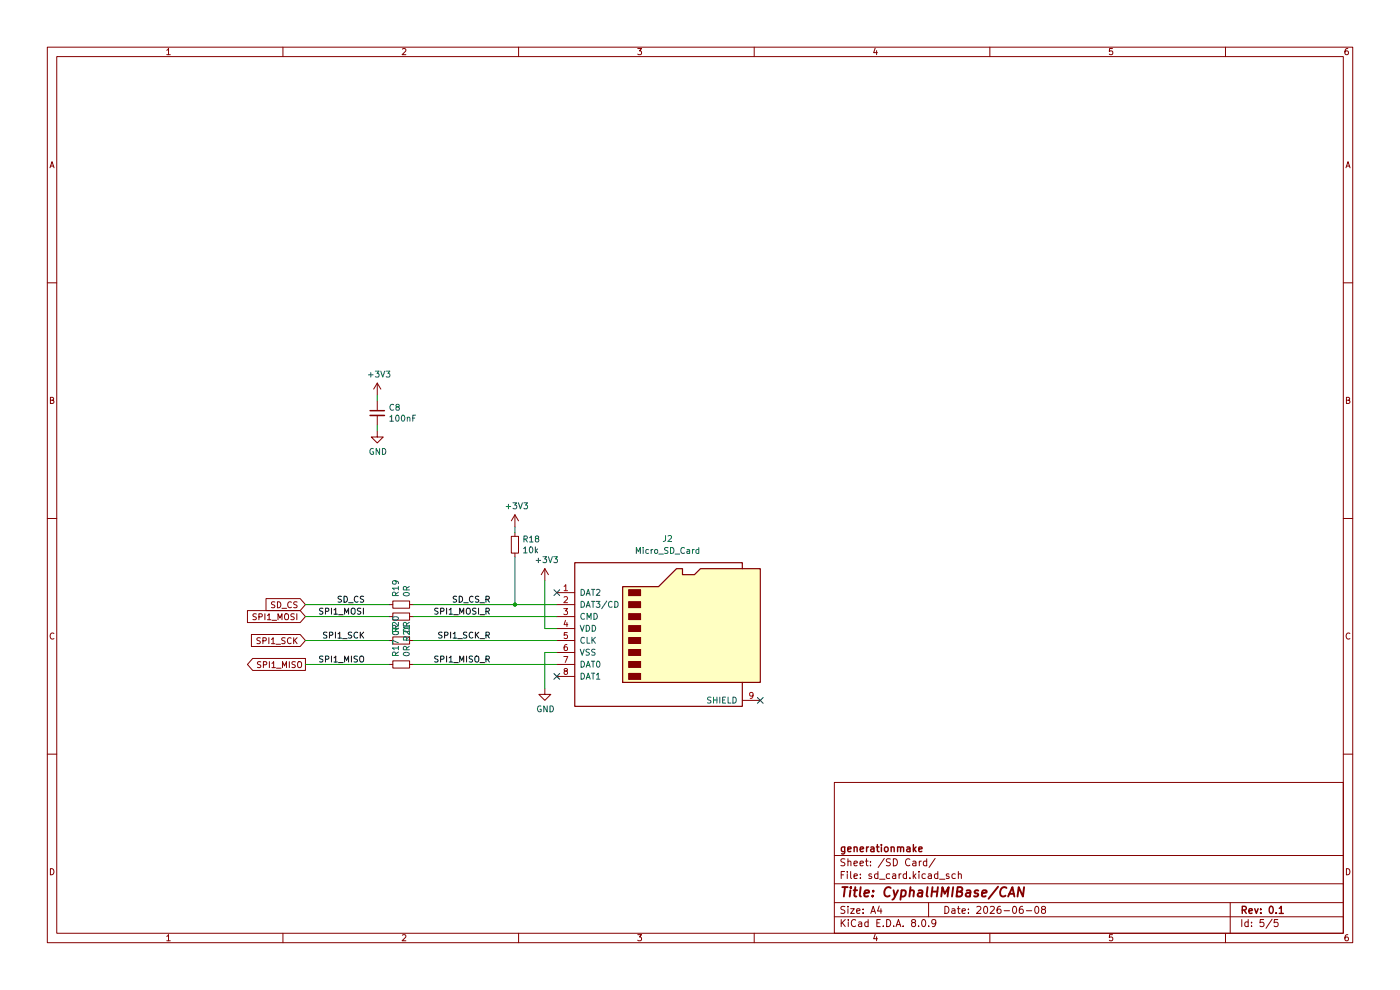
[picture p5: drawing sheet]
(kicad_sch
 (version 20231120)
 (generator "eeschema")
 (generator_version "8.0")
 (paper "A4")
 (title_block
  (title "CyphalHMIBase/CAN")
  (date "2026-06-08")
  (rev "0.1")
  (company "generationmake"))
 (lib_symbols
  (symbol "Connector:Micro_SD_Card"
   (pin_names
    (offset 1.016)) (exclude_from_sim no) (in_bom yes) (on_board yes)
   (property "Reference" "J" (at -16.51 15.24 0) (effects (font (size 1.27 1.27))))
   (property "Value" "Micro_SD_Card" (at 16.51 15.24 0) (effects (font (size 1.27 1.27)) (justify right)))
   (property "Footprint" "" (at 29.21 7.62 0) (effects (font (size 1.27 1.27)) (hide yes)))
   (property "Datasheet" "https://www.we-online.com/components/products/datasheet/693072010801.pdf" (at 0 0 0) (effects (font (size 1.27 1.27)) (hide yes)))
   (property "Description" "Micro SD Card Socket" (at 0 0 0) (effects (font (size 1.27 1.27)) (hide yes)))
   (symbol "Micro_SD_Card_0_1"
    (rectangle (start -7.62 -9.525) (end -5.08 -10.795) (stroke (width 0) (type default)) (fill (type outline)))
    (rectangle (start -7.62 -6.985) (end -5.08 -8.255) (stroke (width 0) (type default)) (fill (type outline)))
    (rectangle (start -7.62 -4.445) (end -5.08 -5.715) (stroke (width 0) (type default)) (fill (type outline)))
    (rectangle (start -7.62 -1.905) (end -5.08 -3.175) (stroke (width 0) (type default)) (fill (type outline)))
    (rectangle (start -7.62 0.635) (end -5.08 -0.635) (stroke (width 0) (type default)) (fill (type outline)))
    (rectangle (start -7.62 3.175) (end -5.08 1.905) (stroke (width 0) (type default)) (fill (type outline)))
    (rectangle (start -7.62 5.715) (end -5.08 4.445) (stroke (width 0) (type default)) (fill (type outline)))
    (rectangle (start -7.62 8.255) (end -5.08 6.985) (stroke (width 0) (type default)) (fill (type outline)))
    (polyline (pts (xy 16.51 12.7) (xy 16.51 13.97) (xy -19.05 13.97) (xy -19.05 -16.51) (xy 16.51 -16.51) (xy 16.51 -11.43)) (stroke (width 0.254) (type default)) (fill (type none)))
    (polyline (pts (xy -8.89 -11.43) (xy -8.89 8.89) (xy -1.27 8.89) (xy 2.54 12.7) (xy 3.81 12.7) (xy 3.81 11.43) (xy 6.35 11.43) (xy 7.62 12.7) (xy 20.32 12.7) (xy 20.32 -11.43) (xy -8.89 -11.43)) (stroke (width 0.254) (type default)) (fill (type background))))
   (symbol "Micro_SD_Card_1_1"
    (pin bidirectional line (at -22.86 7.62 0) (length 3.81) (name "DAT2" (effects (font (size 1.27 1.27)))) (number "1" (effects (font (size 1.27 1.27)))))
    (pin bidirectional line (at -22.86 5.08 0) (length 3.81) (name "DAT3/CD" (effects (font (size 1.27 1.27)))) (number "2" (effects (font (size 1.27 1.27)))))
    (pin input line (at -22.86 2.54 0) (length 3.81) (name "CMD" (effects (font (size 1.27 1.27)))) (number "3" (effects (font (size 1.27 1.27)))))
    (pin power_in line (at -22.86 0 0) (length 3.81) (name "VDD" (effects (font (size 1.27 1.27)))) (number "4" (effects (font (size 1.27 1.27)))))
    (pin input line (at -22.86 -2.54 0) (length 3.81) (name "CLK" (effects (font (size 1.27 1.27)))) (number "5" (effects (font (size 1.27 1.27)))))
    (pin power_in line (at -22.86 -5.08 0) (length 3.81) (name "VSS" (effects (font (size 1.27 1.27)))) (number "6" (effects (font (size 1.27 1.27)))))
    (pin bidirectional line (at -22.86 -7.62 0) (length 3.81) (name "DAT0" (effects (font (size 1.27 1.27)))) (number "7" (effects (font (size 1.27 1.27)))))
    (pin bidirectional line (at -22.86 -10.16 0) (length 3.81) (name "DAT1" (effects (font (size 1.27 1.27)))) (number "8" (effects (font (size 1.27 1.27)))))
    (pin passive line (at 20.32 -15.24 180) (length 3.81) (name "SHIELD" (effects (font (size 1.27 1.27)))) (number "9" (effects (font (size 1.27 1.27)))))))
  (symbol "Device:C_Small"
   (pin_numbers hide)
   (pin_names
    (offset 0.254) hide) (exclude_from_sim no) (in_bom yes) (on_board yes)
   (property "Reference" "C" (at 0.254 1.778 0) (effects (font (size 1.27 1.27)) (justify left)))
   (property "Value" "C_Small" (at 0.254 -2.032 0) (effects (font (size 1.27 1.27)) (justify left)))
   (property "Footprint" "" (at 0 0 0) (effects (font (size 1.27 1.27)) (hide yes)))
   (property "Datasheet" "~" (at 0 0 0) (effects (font (size 1.27 1.27)) (hide yes)))
   (property "Description" "Unpolarized capacitor, small symbol" (at 0 0 0) (effects (font (size 1.27 1.27)) (hide yes)))
   (symbol "C_Small_0_1"
    (polyline (pts (xy -1.524 -0.508) (xy 1.524 -0.508)) (stroke (width 0.3302) (type default)) (fill (type none)))
    (polyline (pts (xy -1.524 0.508) (xy 1.524 0.508)) (stroke (width 0.3048) (type default)) (fill (type none))))
   (symbol "C_Small_1_1"
    (pin passive line (at 0 2.54 270) (length 2.032) (name "~" (effects (font (size 1.27 1.27)))) (number "1" (effects (font (size 1.27 1.27)))))
    (pin passive line (at 0 -2.54 90) (length 2.032) (name "~" (effects (font (size 1.27 1.27)))) (number "2" (effects (font (size 1.27 1.27)))))))
  (symbol "Device:R_Small"
   (pin_numbers hide)
   (pin_names
    (offset 0.254) hide) (exclude_from_sim no) (in_bom yes) (on_board yes)
   (property "Reference" "R" (at 0.762 0.508 0) (effects (font (size 1.27 1.27)) (justify left)))
   (property "Value" "R_Small" (at 0.762 -1.016 0) (effects (font (size 1.27 1.27)) (justify left)))
   (property "Footprint" "" (at 0 0 0) (effects (font (size 1.27 1.27)) (hide yes)))
   (property "Datasheet" "~" (at 0 0 0) (effects (font (size 1.27 1.27)) (hide yes)))
   (property "Description" "Resistor, small symbol" (at 0 0 0) (effects (font (size 1.27 1.27)) (hide yes)))
   (symbol "R_Small_0_1"
    (rectangle (start -0.762 1.778) (end 0.762 -1.778) (stroke (width 0.2032) (type default)) (fill (type none))))
   (symbol "R_Small_1_1"
    (pin passive line (at 0 2.54 270) (length 0.762) (name "~" (effects (font (size 1.27 1.27)))) (number "1" (effects (font (size 1.27 1.27)))))
    (pin passive line (at 0 -2.54 90) (length 0.762) (name "~" (effects (font (size 1.27 1.27)))) (number "2" (effects (font (size 1.27 1.27)))))))
  (symbol "OpenCyphalPicoBase-rescue:+3.3V-power-supply"
   (power)
   (pin_names
    (offset 0)) (exclude_from_sim no) (in_bom yes) (on_board yes)
   (property "Reference" "#PWR" (at 0 -3.81 0) (effects (font (size 1.27 1.27)) (hide yes)))
   (property "Value" "+3.3V-power-supply" (at 0 3.556 0) (effects (font (size 1.27 1.27))))
   (property "Footprint" "" (at 0 0 0) (effects (font (size 1.27 1.27))))
   (property "Datasheet" "" (at 0 0 0) (effects (font (size 1.27 1.27))))
   (property "Description" "" (at 0 0 0) (effects (font (size 1.27 1.27)) (hide yes)))
   (symbol "+3.3V-power-supply_0_1"
    (polyline (pts (xy -0.762 1.27) (xy 0 2.54)) (stroke (width 0) (type default)) (fill (type none)))
    (polyline (pts (xy 0 0) (xy 0 2.54)) (stroke (width 0) (type default)) (fill (type none)))
    (polyline (pts (xy 0 2.54) (xy 0.762 1.27)) (stroke (width 0) (type default)) (fill (type none))))
   (symbol "+3.3V-power-supply_1_1"
    (pin power_in line (at 0 0 90) (length 0) hide (name "+3V3" (effects (font (size 1.27 1.27)))) (number "1" (effects (font (size 1.27 1.27)))))))
  (symbol "OpenCyphalPicoBase-rescue:GND-power-supply"
   (power)
   (pin_names
    (offset 0)) (exclude_from_sim no) (in_bom yes) (on_board yes)
   (property "Reference" "#PWR" (at 0 -6.35 0) (effects (font (size 1.27 1.27)) (hide yes)))
   (property "Value" "GND-power-supply" (at 0 -3.81 0) (effects (font (size 1.27 1.27))))
   (property "Footprint" "" (at 0 0 0) (effects (font (size 1.27 1.27))))
   (property "Datasheet" "" (at 0 0 0) (effects (font (size 1.27 1.27))))
   (property "Description" "" (at 0 0 0) (effects (font (size 1.27 1.27)) (hide yes)))
   (symbol "GND-power-supply_0_1"
    (polyline (pts (xy 0 0) (xy 0 -1.27) (xy 1.27 -1.27) (xy 0 -2.54) (xy -1.27 -1.27) (xy 0 -1.27)) (stroke (width 0) (type default)) (fill (type none))))
   (symbol "GND-power-supply_1_1"
    (pin power_in line (at 0 0 270) (length 0) hide (name "GND" (effects (font (size 1.27 1.27)))) (number "1" (effects (font (size 1.27 1.27))))))))
 (junction
  (at 109.22 128.27)
  (diameter 0)
  (color 0 0 0 0))
 (no_connect
  (at 118.11 143.51))
 (no_connect
  (at 118.11 125.73))
 (no_connect
  (at 161.29 148.59))
 (wire
  (pts (xy 80.01 83.82) (xy 80.01 85.09))
  (stroke (width 0) (type default)))
 (wire
  (pts (xy 64.77 128.27) (xy 82.55 128.27))
  (stroke (width 0) (type default)))
 (wire
  (pts (xy 64.77 130.81) (xy 82.55 130.81))
  (stroke (width 0) (type default)))
 (wire
  (pts (xy 64.77 135.89) (xy 82.55 135.89))
  (stroke (width 0) (type default)))
 (wire
  (pts (xy 115.57 123.19) (xy 115.57 133.35))
  (stroke (width 0) (type default)))
 (wire
  (pts (xy 87.63 140.97) (xy 118.11 140.97))
  (stroke (width 0) (type default)))
 (wire
  (pts (xy 87.63 135.89) (xy 118.11 135.89))
  (stroke (width 0) (type default)))
 (wire
  (pts (xy 109.22 118.11) (xy 109.22 128.27))
  (stroke (width 0) (type default)))
 (wire
  (pts (xy 118.11 138.43) (xy 115.57 138.43))
  (stroke (width 0) (type default)))
 (wire
  (pts (xy 109.22 128.27) (xy 118.11 128.27))
  (stroke (width 0) (type default)))
 (wire
  (pts (xy 115.57 138.43) (xy 115.57 146.05))
  (stroke (width 0) (type default)))
 (wire
  (pts (xy 87.63 130.81) (xy 118.11 130.81))
  (stroke (width 0) (type default)))
 (wire
  (pts (xy 80.01 90.17) (xy 80.01 91.44))
  (stroke (width 0) (type default)))
 (wire
  (pts (xy 109.22 111.76) (xy 109.22 113.03))
  (stroke (width 0) (type default)))
 (wire
  (pts (xy 87.63 128.27) (xy 109.22 128.27))
  (stroke (width 0) (type default)))
 (wire
  (pts (xy 118.11 133.35) (xy 115.57 133.35))
  (stroke (width 0) (type default)))
 (wire
  (pts (xy 64.77 140.97) (xy 82.55 140.97))
  (stroke (width 0) (type default)))
 (label "SPI1_SCK_R"
  (at 104.14 135.89 180)
  (effects (font (size 1.27 1.27)) (justify right bottom)))
 (label "SPI1_MISO"
  (at 77.47 140.97 180)
  (effects (font (size 1.27 1.27)) (justify right bottom)))
 (label "SPI1_MISO_R"
  (at 104.14 140.97 180)
  (effects (font (size 1.27 1.27)) (justify right bottom)))
 (label "SPI1_MOSI_R"
  (at 104.14 130.81 180)
  (effects (font (size 1.27 1.27)) (justify right bottom)))
 (label "SD_CS"
  (at 77.47 128.27 180)
  (effects (font (size 1.27 1.27)) (justify right bottom)))
 (label "SPI1_MOSI"
  (at 77.47 130.81 180)
  (effects (font (size 1.27 1.27)) (justify right bottom)))
 (label "SPI1_SCK"
  (at 77.47 135.89 180)
  (effects (font (size 1.27 1.27)) (justify right bottom)))
 (label "SD_CS_R"
  (at 104.14 128.27 180)
  (effects (font (size 1.27 1.27)) (justify right bottom)))
 (global_label "SD_CS"
  (shape input)
  (at 64.77 128.27 180)
  (fields_autoplaced yes)
  (effects (font (size 1.27 1.27)) (justify right))
  (property "Intersheetrefs" "${INTERSHEET_REFS}" (at 56.5124 128.27 0) (effects (font (size 1.27 1.27)) (justify right) (hide yes)))
  (property "Referenzen zwischen Schaltplänen" "${INTERSHEET_REFS}" (at 64.77 130.1052 0) (effects (font (size 1.27 1.27)) (justify right) (hide yes))))
 (global_label "SPI1_MOSI"
  (shape input)
  (at 64.77 130.81 180)
  (fields_autoplaced yes)
  (effects (font (size 1.27 1.27)) (justify right))
  (property "Intersheetrefs" "${INTERSHEET_REFS}" (at 52.5814 130.81 0) (effects (font (size 1.27 1.27)) (justify right) (hide yes)))
  (property "Referenzen zwischen Schaltplänen" "${INTERSHEET_REFS}" (at 64.77 132.6452 0) (effects (font (size 1.27 1.27)) (justify right) (hide yes))))
 (global_label "SPI1_SCK"
  (shape input)
  (at 64.77 135.89 180)
  (fields_autoplaced yes)
  (effects (font (size 1.27 1.27)) (justify right))
  (property "Intersheetrefs" "${INTERSHEET_REFS}" (at 53.4281 135.89 0) (effects (font (size 1.27 1.27)) (justify right) (hide yes)))
  (property "Referenzen zwischen Schaltplänen" "${INTERSHEET_REFS}" (at 64.77 137.7252 0) (effects (font (size 1.27 1.27)) (justify right) (hide yes))))
 (global_label "SPI1_MISO"
  (shape output)
  (at 64.77 140.97 180)
  (fields_autoplaced yes)
  (effects (font (size 1.27 1.27)) (justify right))
  (property "Intersheetrefs" "${INTERSHEET_REFS}" (at 52.5814 140.97 0) (effects (font (size 1.27 1.27)) (justify right) (hide yes)))
  (property "Referenzen zwischen Schaltplänen" "${INTERSHEET_REFS}" (at 64.77 142.8052 0) (effects (font (size 1.27 1.27)) (justify right) (hide yes))))
 (symbol
  (lib_id "OpenCyphalPicoBase-rescue:+3.3V-power-supply")
  (at 115.57 123.19 0)
  (unit 1)
  (exclude_from_sim no)
  (in_bom yes)
  (on_board yes)
  (dnp no)
  (property "Reference" "#PWR53" (at 115.57 127 0) (effects (font (size 1.27 1.27)) (hide yes)))
  (property "Value" "+3V3" (at 115.951 118.7958 0) (effects (font (size 1.27 1.27))))
  (property "Footprint" "" (at 115.57 123.19 0) (effects (font (size 1.27 1.27))))
  (property "Datasheet" "" (at 115.57 123.19 0) (effects (font (size 1.27 1.27))))
  (property "Description" "" (at 115.57 123.19 0) (effects (font (size 1.27 1.27)) (hide yes)))
  (pin "1"))
 (symbol
  (lib_id "Device:C_Small")
  (at 80.01 87.63 0)
  (unit 1)
  (exclude_from_sim no)
  (in_bom yes)
  (on_board yes)
  (dnp no)
  (property "Reference" "C8" (at 82.3468 86.4616 0) (effects (font (size 1.27 1.27)) (justify left)))
  (property "Value" "100nF" (at 82.3468 88.773 0) (effects (font (size 1.27 1.27)) (justify left)))
  (property "Footprint" "Capacitor_SMD:C_0603_1608Metric" (at 80.01 91.44 0) (effects (font (size 1.27 1.27)) (hide yes)))
  (property "Datasheet" "" (at 80.01 87.63 0) (effects (font (size 1.27 1.27))))
  (property "Description" "" (at 80.01 87.63 0) (effects (font (size 1.27 1.27)) (hide yes)))
  (property "LCSC" "C14663" (at 80.01 87.63 0) (effects (font (size 1.27 1.27)) (hide yes)))
  (pin "1")
  (pin "2"))
 (symbol
  (lib_id "Connector:Micro_SD_Card")
  (at 140.97 133.35 0)
  (unit 1)
  (exclude_from_sim no)
  (in_bom yes)
  (on_board yes)
  (dnp no)
  (fields_autoplaced yes)
  (property "Reference" "J2" (at 141.605 114.3 0) (effects (font (size 1.27 1.27))))
  (property "Value" "Micro_SD_Card" (at 141.605 116.84 0) (effects (font (size 1.27 1.27))))
  (property "Footprint" "generationmake:WE_693071010811" (at 170.18 125.73 0) (effects (font (size 1.27 1.27)) (hide yes)))
  (property "Datasheet" "https://www.we-online.com/components/products/datasheet/693072010801.pdf" (at 140.97 133.35 0) (effects (font (size 1.27 1.27)) (hide yes)))
  (property "Description" "Micro SD Card Socket" (at 140.97 133.35 0) (effects (font (size 1.27 1.27)) (hide yes)))
  (pin "8")
  (pin "1")
  (pin "2")
  (pin "9")
  (pin "3")
  (pin "5")
  (pin "6")
  (pin "4")
  (pin "7"))
 (symbol
  (lib_id "Device:R_Small")
  (at 85.09 135.89 90)
  (unit 1)
  (exclude_from_sim no)
  (in_bom yes)
  (on_board yes)
  (dnp no)
  (property "Reference" "R20" (at 83.9216 134.3914 0) (effects (font (size 1.27 1.27)) (justify left)))
  (property "Value" "0R" (at 86.233 134.3914 0) (effects (font (size 1.27 1.27)) (justify left)))
  (property "Footprint" "Resistor_SMD:R_0603_1608Metric" (at 88.9 135.89 0) (effects (font (size 1.27 1.27)) (hide yes)))
  (property "Datasheet" "" (at 85.09 135.89 0) (effects (font (size 1.27 1.27))))
  (property "Description" "" (at 85.09 135.89 0) (effects (font (size 1.27 1.27)) (hide yes)))
  (property "LCSC" "C22775" (at 85.09 135.89 0) (effects (font (size 1.27 1.27)) (hide yes)))
  (pin "1")
  (pin "2"))
 (symbol
  (lib_id "OpenCyphalPicoBase-rescue:+3.3V-power-supply")
  (at 109.22 111.76 0)
  (unit 1)
  (exclude_from_sim no)
  (in_bom yes)
  (on_board yes)
  (dnp no)
  (property "Reference" "#PWR54" (at 109.22 115.57 0) (effects (font (size 1.27 1.27)) (hide yes)))
  (property "Value" "+3V3" (at 109.601 107.3658 0) (effects (font (size 1.27 1.27))))
  (property "Footprint" "" (at 109.22 111.76 0) (effects (font (size 1.27 1.27))))
  (property "Datasheet" "" (at 109.22 111.76 0) (effects (font (size 1.27 1.27))))
  (property "Description" "" (at 109.22 111.76 0) (effects (font (size 1.27 1.27)) (hide yes)))
  (pin "1"))
 (symbol
  (lib_id "OpenCyphalPicoBase-rescue:GND-power-supply")
  (at 115.57 146.05 0)
  (unit 1)
  (exclude_from_sim no)
  (in_bom yes)
  (on_board yes)
  (dnp no)
  (property "Reference" "#PWR55" (at 115.57 152.4 0) (effects (font (size 1.27 1.27)) (hide yes)))
  (property "Value" "GND" (at 115.697 150.4442 0) (effects (font (size 1.27 1.27))))
  (property "Footprint" "" (at 115.57 146.05 0) (effects (font (size 1.27 1.27))))
  (property "Datasheet" "" (at 115.57 146.05 0) (effects (font (size 1.27 1.27))))
  (property "Description" "" (at 115.57 146.05 0) (effects (font (size 1.27 1.27)) (hide yes)))
  (pin "1"))
 (symbol
  (lib_id "OpenCyphalPicoBase-rescue:GND-power-supply")
  (at 80.01 91.44 0)
  (unit 1)
  (exclude_from_sim no)
  (in_bom yes)
  (on_board yes)
  (dnp no)
  (property "Reference" "#PWR52" (at 80.01 97.79 0) (effects (font (size 1.27 1.27)) (hide yes)))
  (property "Value" "GND" (at 80.137 95.8342 0) (effects (font (size 1.27 1.27))))
  (property "Footprint" "" (at 80.01 91.44 0) (effects (font (size 1.27 1.27))))
  (property "Datasheet" "" (at 80.01 91.44 0) (effects (font (size 1.27 1.27))))
  (property "Description" "" (at 80.01 91.44 0) (effects (font (size 1.27 1.27)) (hide yes)))
  (pin "1"))
 (symbol
  (lib_id "Device:R_Small")
  (at 85.09 140.97 90)
  (unit 1)
  (exclude_from_sim no)
  (in_bom yes)
  (on_board yes)
  (dnp no)
  (property "Reference" "R17" (at 83.9216 139.4714 0) (effects (font (size 1.27 1.27)) (justify left)))
  (property "Value" "0R" (at 86.233 139.4714 0) (effects (font (size 1.27 1.27)) (justify left)))
  (property "Footprint" "Resistor_SMD:R_0603_1608Metric" (at 88.9 140.97 0) (effects (font (size 1.27 1.27)) (hide yes)))
  (property "Datasheet" "" (at 85.09 140.97 0) (effects (font (size 1.27 1.27))))
  (property "Description" "" (at 85.09 140.97 0) (effects (font (size 1.27 1.27)) (hide yes)))
  (property "LCSC" "C22775" (at 85.09 140.97 0) (effects (font (size 1.27 1.27)) (hide yes)))
  (pin "1")
  (pin "2"))
 (symbol
  (lib_id "Device:R_Small")
  (at 85.09 130.81 270)
  (unit 1)
  (exclude_from_sim no)
  (in_bom yes)
  (on_board yes)
  (dnp no)
  (property "Reference" "R21" (at 86.2584 132.3086 0) (effects (font (size 1.27 1.27)) (justify left)))
  (property "Value" "0R" (at 83.947 132.3086 0) (effects (font (size 1.27 1.27)) (justify left)))
  (property "Footprint" "Resistor_SMD:R_0603_1608Metric" (at 81.28 130.81 0) (effects (font (size 1.27 1.27)) (hide yes)))
  (property "Datasheet" "" (at 85.09 130.81 0) (effects (font (size 1.27 1.27))))
  (property "Description" "" (at 85.09 130.81 0) (effects (font (size 1.27 1.27)) (hide yes)))
  (property "LCSC" "C22775" (at 85.09 130.81 0) (effects (font (size 1.27 1.27)) (hide yes)))
  (pin "1")
  (pin "2"))
 (symbol
  (lib_id "Device:R_Small")
  (at 85.09 128.27 90)
  (unit 1)
  (exclude_from_sim no)
  (in_bom yes)
  (on_board yes)
  (dnp no)
  (property "Reference" "R19" (at 83.9216 126.7714 0) (effects (font (size 1.27 1.27)) (justify left)))
  (property "Value" "0R" (at 86.233 126.7714 0) (effects (font (size 1.27 1.27)) (justify left)))
  (property "Footprint" "Resistor_SMD:R_0603_1608Metric" (at 88.9 128.27 0) (effects (font (size 1.27 1.27)) (hide yes)))
  (property "Datasheet" "" (at 85.09 128.27 0) (effects (font (size 1.27 1.27))))
  (property "Description" "" (at 85.09 128.27 0) (effects (font (size 1.27 1.27)) (hide yes)))
  (property "LCSC" "C22775" (at 85.09 128.27 0) (effects (font (size 1.27 1.27)) (hide yes)))
  (pin "1")
  (pin "2"))
 (symbol
  (lib_id "Device:R_Small")
  (at 109.22 115.57 0)
  (unit 1)
  (exclude_from_sim no)
  (in_bom yes)
  (on_board yes)
  (dnp no)
  (property "Reference" "R18" (at 110.7186 114.4016 0) (effects (font (size 1.27 1.27)) (justify left)))
  (property "Value" "10k" (at 110.7186 116.713 0) (effects (font (size 1.27 1.27)) (justify left)))
  (property "Footprint" "Resistor_SMD:R_0603_1608Metric" (at 109.22 119.38 0) (effects (font (size 1.27 1.27)) (hide yes)))
  (property "Datasheet" "" (at 109.22 115.57 0) (effects (font (size 1.27 1.27))))
  (property "Description" "" (at 109.22 115.57 0) (effects (font (size 1.27 1.27)) (hide yes)))
  (property "LCSC" "C25804" (at 109.22 115.57 0) (effects (font (size 1.27 1.27)) (hide yes)))
  (pin "1")
  (pin "2"))
 (symbol
  (lib_id "OpenCyphalPicoBase-rescue:+3.3V-power-supply")
  (at 80.01 83.82 0)
  (unit 1)
  (exclude_from_sim no)
  (in_bom yes)
  (on_board yes)
  (dnp no)
  (property "Reference" "#PWR51" (at 80.01 87.63 0) (effects (font (size 1.27 1.27)) (hide yes)))
  (property "Value" "+3V3" (at 80.391 79.4258 0) (effects (font (size 1.27 1.27))))
  (property "Footprint" "" (at 80.01 83.82 0) (effects (font (size 1.27 1.27))))
  (property "Datasheet" "" (at 80.01 83.82 0) (effects (font (size 1.27 1.27))))
  (property "Description" "" (at 80.01 83.82 0) (effects (font (size 1.27 1.27)) (hide yes)))
  (pin "1")))
